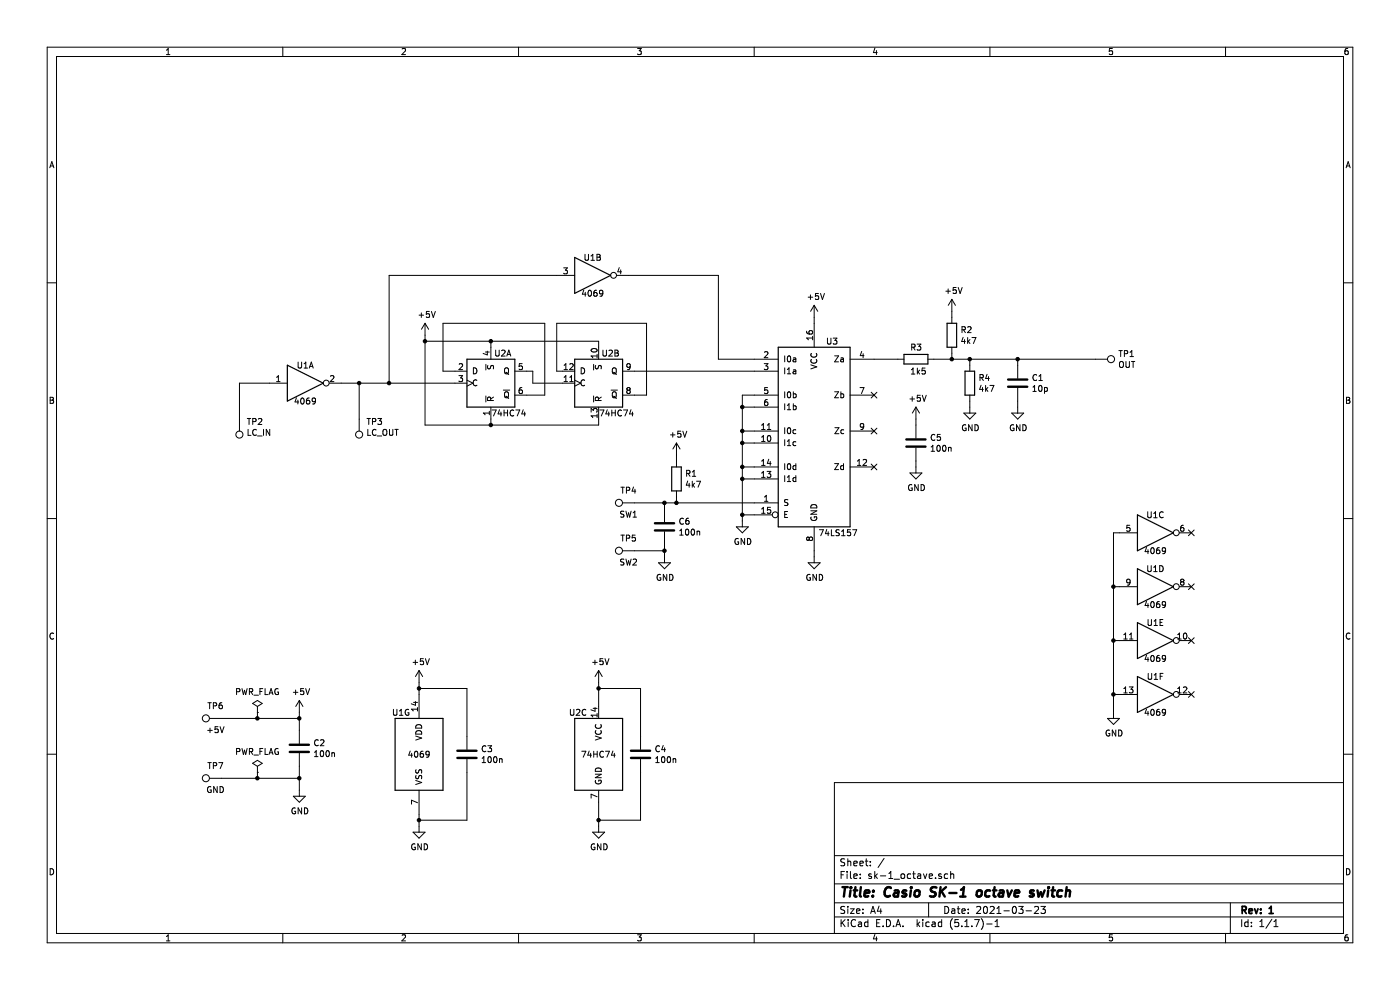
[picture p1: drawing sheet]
EESchema Schematic File Version 4
EELAYER 30 0
EELAYER END
$Descr A4 11693 8268
encoding utf-8
Sheet 1 1
Title "Casio SK-1 octave switch"
Date "2021-03-23"
Rev "1"
Comp ""
Comment1 ""
Comment2 ""
Comment3 ""
Comment4 ""
$EndDescr
$Comp
L power:GND #PWR010
U 1 1
P 9300 5950
F 0 "#PWR010" H 9300 5700 50  0001 C CNN
F 1 "GND" H 9305 5777 50  0000 C CNN
F 2 "" H 9300 5950 50  0001 C CNN
F 3 "" H 9300 5950 50  0001 C CNN
	1    9300 5950
	1    0    0    -1  
$EndComp
Wire Wire Line
	9300 5950 9300 5800
Wire Wire Line
	9350 4450 9300 4450
Wire Wire Line
	9350 4900 9300 4900
Connection ~ 9300 4900
Wire Wire Line
	9300 4900 9300 4450
Wire Wire Line
	9350 5350 9300 5350
Connection ~ 9300 5350
Wire Wire Line
	9300 5350 9300 4900
Wire Wire Line
	9350 5800 9300 5800
Connection ~ 9300 5800
Wire Wire Line
	9300 5800 9300 5350
NoConn ~ 9950 4450
NoConn ~ 9950 4900
NoConn ~ 9950 5350
NoConn ~ 9950 5800
$Comp
L power:+5V #PWR08
U 1 1
P 5000 5700
F 0 "#PWR08" H 5000 5550 50  0001 C CNN
F 1 "+5V" H 5015 5873 50  0000 C CNN
F 2 "" H 5000 5700 50  0001 C CNN
F 3 "" H 5000 5700 50  0001 C CNN
	1    5000 5700
	1    0    0    -1  
$EndComp
Wire Wire Line
	3500 6900 3500 6850
Wire Wire Line
	3500 5800 3500 5750
$Comp
L power:+5V #PWR07
U 1 1
P 3500 5700
F 0 "#PWR07" H 3500 5550 50  0001 C CNN
F 1 "+5V" H 3515 5873 50  0000 C CNN
F 2 "" H 3500 5700 50  0001 C CNN
F 3 "" H 3500 5700 50  0001 C CNN
	1    3500 5700
	1    0    0    -1  
$EndComp
$Comp
L power:GND #PWR012
U 1 1
P 3500 6900
F 0 "#PWR012" H 3500 6650 50  0001 C CNN
F 1 "GND" H 3505 6727 50  0000 C CNN
F 2 "" H 3500 6900 50  0001 C CNN
F 3 "" H 3500 6900 50  0001 C CNN
	1    3500 6900
	1    0    0    -1  
$EndComp
$Comp
L 4xxx:4069 U1
U 2 1
P 4950 2300
F 0 "U1" H 4950 2450 50  0000 C CNN
F 1 "4069" H 4950 2150 50  0000 C CNN
F 2 "Package_SO:SO-14_3.9x8.65mm_P1.27mm" H 4950 2300 50  0001 C CNN
F 3 "" H 4950 2300 50  0001 C CNN
F 4 "CD4069UBM" H 4950 2300 50  0001 C CNN "pn"
	2    4950 2300
	1    0    0    -1  
$EndComp
$Comp
L 74xx:74HC74 U2
U 1 1
P 4100 3200
F 0 "U2" H 4200 3450 50  0000 C CNN
F 1 "74HC74" H 4250 2950 50  0000 C CNN
F 2 "Package_SO:SO-14_3.9x8.65mm_P1.27mm" H 4100 3200 50  0001 C CNN
F 3 "" H 4100 3200 50  0001 C CNN
F 4 "SN74HC74DR" H 4100 3200 50  0001 C CNN "pn"
	1    4100 3200
	1    0    0    -1  
$EndComp
$Comp
L 4xxx:4069 U1
U 7 1
P 3500 6300
F 0 "U1" H 3350 6650 50  0000 C CNN
F 1 "4069" H 3500 6300 50  0000 C CNN
F 2 "Package_SO:SO-14_3.9x8.65mm_P1.27mm" H 3500 6300 50  0001 C CNN
F 3 "" H 3500 6300 50  0001 C CNN
F 4 "CD4069UBM" H 3500 6300 50  0001 C CNN "pn"
	7    3500 6300
	1    0    0    -1  
$EndComp
$Comp
L 4xxx:4069 U1
U 6 1
P 9650 5800
F 0 "U1" H 9650 5950 50  0000 C CNN
F 1 "4069" H 9650 5650 50  0000 C CNN
F 2 "Package_SO:SO-14_3.9x8.65mm_P1.27mm" H 9650 5800 50  0001 C CNN
F 3 "" H 9650 5800 50  0001 C CNN
F 4 "CD4069UBM" H 9650 5800 50  0001 C CNN "pn"
	6    9650 5800
	1    0    0    -1  
$EndComp
$Comp
L 4xxx:4069 U1
U 5 1
P 9650 5350
F 0 "U1" H 9650 5500 50  0000 C CNN
F 1 "4069" H 9650 5200 50  0000 C CNN
F 2 "Package_SO:SO-14_3.9x8.65mm_P1.27mm" H 9650 5350 50  0001 C CNN
F 3 "" H 9650 5350 50  0001 C CNN
F 4 "CD4069UBM" H 9650 5350 50  0001 C CNN "pn"
	5    9650 5350
	1    0    0    -1  
$EndComp
$Comp
L 4xxx:4069 U1
U 4 1
P 9650 4900
F 0 "U1" H 9650 5050 50  0000 C CNN
F 1 "4069" H 9650 4750 50  0000 C CNN
F 2 "Package_SO:SO-14_3.9x8.65mm_P1.27mm" H 9650 4900 50  0001 C CNN
F 3 "" H 9650 4900 50  0001 C CNN
F 4 "CD4069UBM" H 9650 4900 50  0001 C CNN "pn"
	4    9650 4900
	1    0    0    -1  
$EndComp
$Comp
L 4xxx:4069 U1
U 3 1
P 9650 4450
F 0 "U1" H 9650 4600 50  0000 C CNN
F 1 "4069" H 9650 4300 50  0000 C CNN
F 2 "Package_SO:SO-14_3.9x8.65mm_P1.27mm" H 9650 4450 50  0001 C CNN
F 3 "" H 9650 4450 50  0001 C CNN
F 4 "CD4069UBM" H 9650 4450 50  0001 C CNN "pn"
	3    9650 4450
	1    0    0    -1  
$EndComp
$Comp
L 4xxx:4069 U1
U 1 1
P 2550 3200
F 0 "U1" H 2550 3350 50  0000 C CNN
F 1 "4069" H 2550 3050 50  0000 C CNN
F 2 "Package_SO:SO-14_3.9x8.65mm_P1.27mm" H 2550 3200 50  0001 C CNN
F 3 "" H 2550 3200 50  0001 C CNN
F 4 "CD4069UBM" H 2550 3200 50  0001 C CNN "pn"
	1    2550 3200
	1    0    0    -1  
$EndComp
$Comp
L 74xx:74HC74 U2
U 2 1
P 5000 3200
F 0 "U2" H 5100 3450 50  0000 C CNN
F 1 "74HC74" H 5150 2950 50  0000 C CNN
F 2 "Package_SO:SO-14_3.9x8.65mm_P1.27mm" H 5000 3200 50  0001 C CNN
F 3 "" H 5000 3200 50  0001 C CNN
F 4 "SN74HC74DR" H 5000 3200 50  0001 C CNN "pn"
	2    5000 3200
	1    0    0    -1  
$EndComp
$Comp
L 74xx:74HC74 U2
U 3 1
P 5000 6300
F 0 "U2" H 4750 6650 50  0000 L CNN
F 1 "74HC74" H 4850 6300 50  0000 L CNN
F 2 "Package_SO:SO-14_3.9x8.65mm_P1.27mm" H 5000 6300 50  0001 C CNN
F 3 "" H 5000 6300 50  0001 C CNN
F 4 "SN74HC74DR" H 5000 6300 50  0001 C CNN "pn"
	3    5000 6300
	1    0    0    -1  
$EndComp
$Comp
L power:GND #PWR013
U 1 1
P 5000 6900
F 0 "#PWR013" H 5000 6650 50  0001 C CNN
F 1 "GND" H 5005 6727 50  0000 C CNN
F 2 "" H 5000 6900 50  0001 C CNN
F 3 "" H 5000 6900 50  0001 C CNN
	1    5000 6900
	1    0    0    -1  
$EndComp
Wire Wire Line
	5000 6900 5000 6850
Wire Wire Line
	5000 5900 5000 5750
Wire Wire Line
	4400 3300 4550 3300
Wire Wire Line
	4550 3300 4550 2700
Wire Wire Line
	4550 2700 3700 2700
Wire Wire Line
	3700 2700 3700 3100
Wire Wire Line
	3700 3100 3800 3100
Wire Wire Line
	2850 3200 3000 3200
Wire Wire Line
	4400 3100 4450 3100
Wire Wire Line
	4450 3100 4450 3200
Wire Wire Line
	4450 3200 4700 3200
Wire Wire Line
	4700 3100 4650 3100
Wire Wire Line
	4650 3100 4650 2700
Wire Wire Line
	4650 2700 5400 2700
Wire Wire Line
	5400 2700 5400 3300
Wire Wire Line
	5400 3300 5300 3300
$Comp
L power:+5V #PWR02
U 1 1
P 3550 2800
F 0 "#PWR02" H 3550 2650 50  0001 C CNN
F 1 "+5V" H 3565 2973 50  0000 C CNN
F 2 "" H 3550 2800 50  0001 C CNN
F 3 "" H 3550 2800 50  0001 C CNN
	1    3550 2800
	1    0    0    -1  
$EndComp
Wire Wire Line
	3550 2800 3550 2850
Wire Wire Line
	3550 2850 4100 2850
Wire Wire Line
	5000 2900 5000 2850
Wire Wire Line
	4100 2900 4100 2850
Connection ~ 4100 2850
Wire Wire Line
	4100 2850 5000 2850
Wire Wire Line
	5000 3500 5000 3550
Wire Wire Line
	5000 3550 4100 3550
Wire Wire Line
	3550 3550 3550 2850
Connection ~ 3550 2850
Wire Wire Line
	4100 3500 4100 3550
Connection ~ 4100 3550
Wire Wire Line
	4100 3550 3550 3550
$Comp
L 74xx:74LS157 U3
U 1 1
P 6800 3600
F 0 "U3" H 6950 4350 50  0000 C CNN
F 1 "74LS157" H 7000 2750 50  0000 C CNN
F 2 "Package_SO:SOIC-16_3.9x9.9mm_P1.27mm" H 6800 3600 50  0001 C CNN
F 3 "" H 6800 3600 50  0001 C CNN
F 4 "SN74HC157DR" H 6800 3600 50  0001 C CNN "pn"
	1    6800 3600
	1    0    0    -1  
$EndComp
$Comp
L power:GND #PWR05
U 1 1
P 6800 4650
F 0 "#PWR05" H 6800 4400 50  0001 C CNN
F 1 "GND" H 6805 4477 50  0000 C CNN
F 2 "" H 6800 4650 50  0001 C CNN
F 3 "" H 6800 4650 50  0001 C CNN
	1    6800 4650
	1    0    0    -1  
$EndComp
Wire Wire Line
	6800 4650 6800 4600
$Comp
L power:+5V #PWR01
U 1 1
P 6800 2650
F 0 "#PWR01" H 6800 2500 50  0001 C CNN
F 1 "+5V" H 6815 2823 50  0000 C CNN
F 2 "" H 6800 2650 50  0001 C CNN
F 3 "" H 6800 2650 50  0001 C CNN
	1    6800 2650
	1    0    0    -1  
$EndComp
Wire Wire Line
	6800 2700 6800 2650
$Comp
L power:GND #PWR04
U 1 1
P 6200 4350
F 0 "#PWR04" H 6200 4100 50  0001 C CNN
F 1 "GND" H 6205 4177 50  0000 C CNN
F 2 "" H 6200 4350 50  0001 C CNN
F 3 "" H 6200 4350 50  0001 C CNN
	1    6200 4350
	1    0    0    -1  
$EndComp
Wire Wire Line
	6200 4350 6200 4300
Wire Wire Line
	6200 3300 6300 3300
Wire Wire Line
	6200 3400 6300 3400
Connection ~ 6200 3400
Wire Wire Line
	6200 3400 6200 3300
Wire Wire Line
	6300 3600 6200 3600
Connection ~ 6200 3600
Wire Wire Line
	6200 3600 6200 3400
Wire Wire Line
	6300 3700 6200 3700
Connection ~ 6200 3700
Wire Wire Line
	6200 3700 6200 3600
Wire Wire Line
	6300 3900 6200 3900
Connection ~ 6200 3900
Wire Wire Line
	6200 3900 6200 3700
Wire Wire Line
	6300 4000 6200 4000
Connection ~ 6200 4000
Wire Wire Line
	6200 4000 6200 3900
Wire Wire Line
	6300 4300 6200 4300
Connection ~ 6200 4300
NoConn ~ 7300 3300
NoConn ~ 7300 3600
NoConn ~ 7300 3900
Wire Wire Line
	3250 3200 3250 2300
Wire Wire Line
	3250 2300 4650 2300
Wire Wire Line
	6000 2300 6000 3000
Wire Wire Line
	6000 3000 6300 3000
Connection ~ 3250 3200
Wire Wire Line
	3250 3200 3800 3200
Wire Wire Line
	6300 3100 5300 3100
$Comp
L Device:C C3
U 1 1
P 3900 6300
F 0 "C3" H 4015 6346 50  0000 L CNN
F 1 "100n" H 4015 6255 50  0000 L CNN
F 2 "Capacitor_SMD:C_0603_1608Metric_Pad1.08x0.95mm_HandSolder" H 3938 6150 50  0001 C CNN
F 3 "~" H 3900 6300 50  0001 C CNN
	1    3900 6300
	1    0    0    -1  
$EndComp
$Comp
L Device:C C4
U 1 1
P 5350 6300
F 0 "C4" H 5465 6346 50  0000 L CNN
F 1 "100n" H 5465 6255 50  0000 L CNN
F 2 "Capacitor_SMD:C_0603_1608Metric_Pad1.08x0.95mm_HandSolder" H 5388 6150 50  0001 C CNN
F 3 "~" H 5350 6300 50  0001 C CNN
	1    5350 6300
	1    0    0    -1  
$EndComp
Wire Wire Line
	5350 6150 5350 5750
Wire Wire Line
	5350 5750 5000 5750
Connection ~ 5000 5750
Wire Wire Line
	5000 5750 5000 5700
Wire Wire Line
	5350 6450 5350 6850
Wire Wire Line
	5350 6850 5000 6850
Connection ~ 5000 6850
Wire Wire Line
	5000 6850 5000 6700
Wire Wire Line
	3900 6450 3900 6850
Wire Wire Line
	3900 6850 3500 6850
Connection ~ 3500 6850
Wire Wire Line
	3500 6850 3500 6800
Wire Wire Line
	3900 6150 3900 5750
Wire Wire Line
	3900 5750 3500 5750
Connection ~ 3500 5750
Wire Wire Line
	3500 5750 3500 5700
$Comp
L Connector:TestPoint TP2
U 1 1
P 2000 3500
F 0 "TP2" H 1942 3526 50  0000 R CNN
F 1 "LC_IN" H 1942 3617 50  0000 R CNN
F 2 "TestPoint:TestPoint_Pad_D2.0mm" H 2200 3500 50  0001 C CNN
F 3 "~" H 2200 3500 50  0001 C CNN
	1    2000 3500
	-1   0    0    1   
$EndComp
$Comp
L Connector:TestPoint TP3
U 1 1
P 3000 3500
F 0 "TP3" H 2942 3526 50  0000 R CNN
F 1 "LC_OUT" H 2942 3617 50  0000 R CNN
F 2 "TestPoint:TestPoint_Pad_D2.0mm" H 3200 3500 50  0001 C CNN
F 3 "~" H 3200 3500 50  0001 C CNN
	1    3000 3500
	-1   0    0    1   
$EndComp
Wire Wire Line
	2000 3500 2000 3200
Wire Wire Line
	2000 3200 2250 3200
Wire Wire Line
	3000 3500 3000 3200
Connection ~ 3000 3200
Wire Wire Line
	3000 3200 3250 3200
$Comp
L Connector:TestPoint TP1
U 1 1
P 9150 3000
F 0 "TP1" V 9104 3188 50  0000 L CNN
F 1 "OUT" V 9195 3188 50  0000 L CNN
F 2 "TestPoint:TestPoint_Pad_D2.0mm" H 9350 3000 50  0001 C CNN
F 3 "~" H 9350 3000 50  0001 C CNN
	1    9150 3000
	0    1    1    0   
$EndComp
Wire Wire Line
	7500 3000 7300 3000
Wire Wire Line
	6200 4000 6200 4300
$Comp
L Connector:TestPoint TP4
U 1 1
P 5300 4200
F 0 "TP4" V 5400 4250 50  0000 C CNN
F 1 "SW1" V 5200 4250 50  0000 C CNN
F 2 "TestPoint:TestPoint_Pad_D2.0mm" H 5500 4200 50  0001 C CNN
F 3 "~" H 5500 4200 50  0001 C CNN
	1    5300 4200
	0    -1   -1   0   
$EndComp
$Comp
L Connector:TestPoint TP5
U 1 1
P 5300 4600
F 0 "TP5" V 5400 4650 50  0000 C CNN
F 1 "SW2" V 5200 4650 50  0000 C CNN
F 2 "TestPoint:TestPoint_Pad_D2.0mm" H 5500 4600 50  0001 C CNN
F 3 "~" H 5500 4600 50  0001 C CNN
	1    5300 4600
	0    -1   -1   0   
$EndComp
Wire Wire Line
	6300 4200 5650 4200
$Comp
L power:+5V #PWR03
U 1 1
P 5650 3800
F 0 "#PWR03" H 5650 3650 50  0001 C CNN
F 1 "+5V" H 5665 3973 50  0000 C CNN
F 2 "" H 5650 3800 50  0001 C CNN
F 3 "" H 5650 3800 50  0001 C CNN
	1    5650 3800
	1    0    0    -1  
$EndComp
$Comp
L Device:R R1
U 1 1
P 5650 4000
F 0 "R1" H 5720 4046 50  0000 L CNN
F 1 "4k7" H 5720 3955 50  0000 L CNN
F 2 "Resistor_SMD:R_0603_1608Metric_Pad0.98x0.95mm_HandSolder" V 5580 4000 50  0001 C CNN
F 3 "~" H 5650 4000 50  0001 C CNN
	1    5650 4000
	1    0    0    -1  
$EndComp
Wire Wire Line
	5650 3800 5650 3850
Wire Wire Line
	5650 4150 5650 4200
Wire Wire Line
	5550 4250 5550 4200
Connection ~ 5550 4200
Wire Wire Line
	5550 4200 5300 4200
$Comp
L Connector:TestPoint TP6
U 1 1
P 1850 6000
F 0 "TP6" V 1950 6050 50  0000 C CNN
F 1 "+5V" V 1750 6050 50  0000 C CNN
F 2 "TestPoint:TestPoint_Pad_D2.0mm" H 2050 6000 50  0001 C CNN
F 3 "~" H 2050 6000 50  0001 C CNN
	1    1850 6000
	0    -1   -1   0   
$EndComp
$Comp
L Connector:TestPoint TP7
U 1 1
P 1850 6500
F 0 "TP7" V 1950 6550 50  0000 C CNN
F 1 "GND" V 1750 6550 50  0000 C CNN
F 2 "TestPoint:TestPoint_Pad_D2.0mm" H 2050 6500 50  0001 C CNN
F 3 "~" H 2050 6500 50  0001 C CNN
	1    1850 6500
	0    -1   -1   0   
$EndComp
$Comp
L power:GND #PWR011
U 1 1
P 2500 6600
F 0 "#PWR011" H 2500 6350 50  0001 C CNN
F 1 "GND" H 2505 6427 50  0000 C CNN
F 2 "" H 2500 6600 50  0001 C CNN
F 3 "" H 2500 6600 50  0001 C CNN
	1    2500 6600
	1    0    0    -1  
$EndComp
Wire Wire Line
	2500 6600 2500 6500
$Comp
L power:+5V #PWR09
U 1 1
P 2500 5950
F 0 "#PWR09" H 2500 5800 50  0001 C CNN
F 1 "+5V" H 2515 6123 50  0000 C CNN
F 2 "" H 2500 5950 50  0001 C CNN
F 3 "" H 2500 5950 50  0001 C CNN
	1    2500 5950
	1    0    0    -1  
$EndComp
Wire Wire Line
	2500 5950 2500 6000
$Comp
L Device:C C2
U 1 1
P 2500 6250
F 0 "C2" H 2615 6296 50  0000 L CNN
F 1 "100n" H 2615 6205 50  0000 L CNN
F 2 "Capacitor_SMD:C_0603_1608Metric_Pad1.08x0.95mm_HandSolder" H 2538 6100 50  0001 C CNN
F 3 "~" H 2500 6250 50  0001 C CNN
	1    2500 6250
	1    0    0    -1  
$EndComp
Wire Wire Line
	2500 6500 2500 6400
Wire Wire Line
	2500 6100 2500 6000
Wire Wire Line
	2500 6000 2150 6000
Connection ~ 2500 6500
Wire Wire Line
	1850 6500 2150 6500
Connection ~ 2500 6000
Connection ~ 5650 4200
Wire Wire Line
	5550 4200 5650 4200
$Comp
L power:PWR_FLAG #FLG01
U 1 1
P 2150 5950
F 0 "#FLG01" H 2150 6025 50  0001 C CNN
F 1 "PWR_FLAG" H 2150 6123 50  0000 C CNN
F 2 "" H 2150 5950 50  0001 C CNN
F 3 "~" H 2150 5950 50  0001 C CNN
	1    2150 5950
	1    0    0    -1  
$EndComp
Wire Wire Line
	2150 5950 2150 6000
Connection ~ 2150 6000
Wire Wire Line
	2150 6000 1850 6000
$Comp
L power:PWR_FLAG #FLG0101
U 1 1
P 2150 6450
F 0 "#FLG0101" H 2150 6525 50  0001 C CNN
F 1 "PWR_FLAG" H 2150 6623 50  0000 C CNN
F 2 "" H 2150 6450 50  0001 C CNN
F 3 "~" H 2150 6450 50  0001 C CNN
	1    2150 6450
	1    0    0    -1  
$EndComp
Wire Wire Line
	2150 6450 2150 6500
Connection ~ 2150 6500
Wire Wire Line
	2150 6500 2500 6500
$Comp
L Device:C C5
U 1 1
P 7650 3700
F 0 "C5" H 7765 3746 50  0000 L CNN
F 1 "100n" H 7765 3655 50  0000 L CNN
F 2 "Capacitor_SMD:C_0603_1608Metric_Pad1.08x0.95mm_HandSolder" H 7688 3550 50  0001 C CNN
F 3 "~" H 7650 3700 50  0001 C CNN
	1    7650 3700
	1    0    0    -1  
$EndComp
$Comp
L power:+5V #PWR014
U 1 1
P 7650 3500
F 0 "#PWR014" H 7650 3350 50  0001 C CNN
F 1 "+5V" H 7665 3673 50  0000 C CNN
F 2 "" H 7650 3500 50  0001 C CNN
F 3 "" H 7650 3500 50  0001 C CNN
	1    7650 3500
	1    0    0    -1  
$EndComp
$Comp
L power:GND #PWR015
U 1 1
P 7650 3900
F 0 "#PWR015" H 7650 3650 50  0001 C CNN
F 1 "GND" H 7655 3727 50  0000 C CNN
F 2 "" H 7650 3900 50  0001 C CNN
F 3 "" H 7650 3900 50  0001 C CNN
	1    7650 3900
	1    0    0    -1  
$EndComp
Wire Wire Line
	7650 3900 7650 3850
Wire Wire Line
	7650 3550 7650 3500
Wire Wire Line
	5250 2300 6000 2300
$Comp
L power:+5V #PWR016
U 1 1
P 7950 2600
F 0 "#PWR016" H 7950 2450 50  0001 C CNN
F 1 "+5V" H 7965 2773 50  0000 C CNN
F 2 "" H 7950 2600 50  0001 C CNN
F 3 "" H 7950 2600 50  0001 C CNN
	1    7950 2600
	1    0    0    -1  
$EndComp
$Comp
L Device:R R2
U 1 1
P 7950 2800
F 0 "R2" H 8020 2846 50  0000 L CNN
F 1 "4k7" H 8020 2755 50  0000 L CNN
F 2 "Resistor_SMD:R_0603_1608Metric_Pad0.98x0.95mm_HandSolder" V 7880 2800 50  0001 C CNN
F 3 "~" H 7950 2800 50  0001 C CNN
	1    7950 2800
	1    0    0    -1  
$EndComp
Wire Wire Line
	7950 2600 7950 2650
$Comp
L Device:R R4
U 1 1
P 8100 3200
F 0 "R4" H 8170 3246 50  0000 L CNN
F 1 "4k7" H 8170 3155 50  0000 L CNN
F 2 "Resistor_SMD:R_0603_1608Metric_Pad0.98x0.95mm_HandSolder" V 8030 3200 50  0001 C CNN
F 3 "~" H 8100 3200 50  0001 C CNN
	1    8100 3200
	1    0    0    -1  
$EndComp
$Comp
L Device:R R3
U 1 1
P 7650 3000
F 0 "R3" V 7550 2950 50  0000 L CNN
F 1 "1k5" V 7750 2950 50  0000 L CNN
F 2 "Resistor_SMD:R_0603_1608Metric_Pad0.98x0.95mm_HandSolder" V 7580 3000 50  0001 C CNN
F 3 "~" H 7650 3000 50  0001 C CNN
	1    7650 3000
	0    1    1    0   
$EndComp
$Comp
L Device:C C1
U 1 1
P 8500 3200
F 0 "C1" H 8615 3246 50  0000 L CNN
F 1 "10p" H 8615 3155 50  0000 L CNN
F 2 "Capacitor_SMD:C_0603_1608Metric_Pad1.08x0.95mm_HandSolder" H 8538 3050 50  0001 C CNN
F 3 "~" H 8500 3200 50  0001 C CNN
	1    8500 3200
	1    0    0    -1  
$EndComp
Wire Wire Line
	8500 3350 8500 3400
$Comp
L power:GND #PWR06
U 1 1
P 8500 3400
F 0 "#PWR06" H 8500 3150 50  0001 C CNN
F 1 "GND" H 8505 3227 50  0000 C CNN
F 2 "" H 8500 3400 50  0001 C CNN
F 3 "" H 8500 3400 50  0001 C CNN
	1    8500 3400
	1    0    0    -1  
$EndComp
Wire Wire Line
	8100 3350 8100 3400
$Comp
L power:GND #PWR017
U 1 1
P 8100 3400
F 0 "#PWR017" H 8100 3150 50  0001 C CNN
F 1 "GND" H 8105 3227 50  0000 C CNN
F 2 "" H 8100 3400 50  0001 C CNN
F 3 "" H 8100 3400 50  0001 C CNN
	1    8100 3400
	1    0    0    -1  
$EndComp
Wire Wire Line
	7800 3000 7950 3000
Wire Wire Line
	8100 3050 8100 3000
Connection ~ 8100 3000
Wire Wire Line
	8100 3000 8500 3000
Wire Wire Line
	7950 2950 7950 3000
Connection ~ 7950 3000
Wire Wire Line
	7950 3000 8100 3000
Wire Wire Line
	8500 3050 8500 3000
Connection ~ 8500 3000
Wire Wire Line
	8500 3000 9150 3000
$Comp
L Device:C C6
U 1 1
P 5550 4400
F 0 "C6" H 5665 4446 50  0000 L CNN
F 1 "100n" H 5665 4355 50  0000 L CNN
F 2 "Capacitor_SMD:C_0603_1608Metric_Pad1.08x0.95mm_HandSolder" H 5588 4250 50  0001 C CNN
F 3 "~" H 5550 4400 50  0001 C CNN
	1    5550 4400
	1    0    0    -1  
$EndComp
$Comp
L power:GND #PWR018
U 1 1
P 5550 4650
F 0 "#PWR018" H 5550 4400 50  0001 C CNN
F 1 "GND" H 5555 4477 50  0000 C CNN
F 2 "" H 5550 4650 50  0001 C CNN
F 3 "" H 5550 4650 50  0001 C CNN
	1    5550 4650
	1    0    0    -1  
$EndComp
Wire Wire Line
	5550 4650 5550 4600
Wire Wire Line
	5300 4600 5550 4600
Connection ~ 5550 4600
Wire Wire Line
	5550 4600 5550 4550
$EndSCHEMATC
